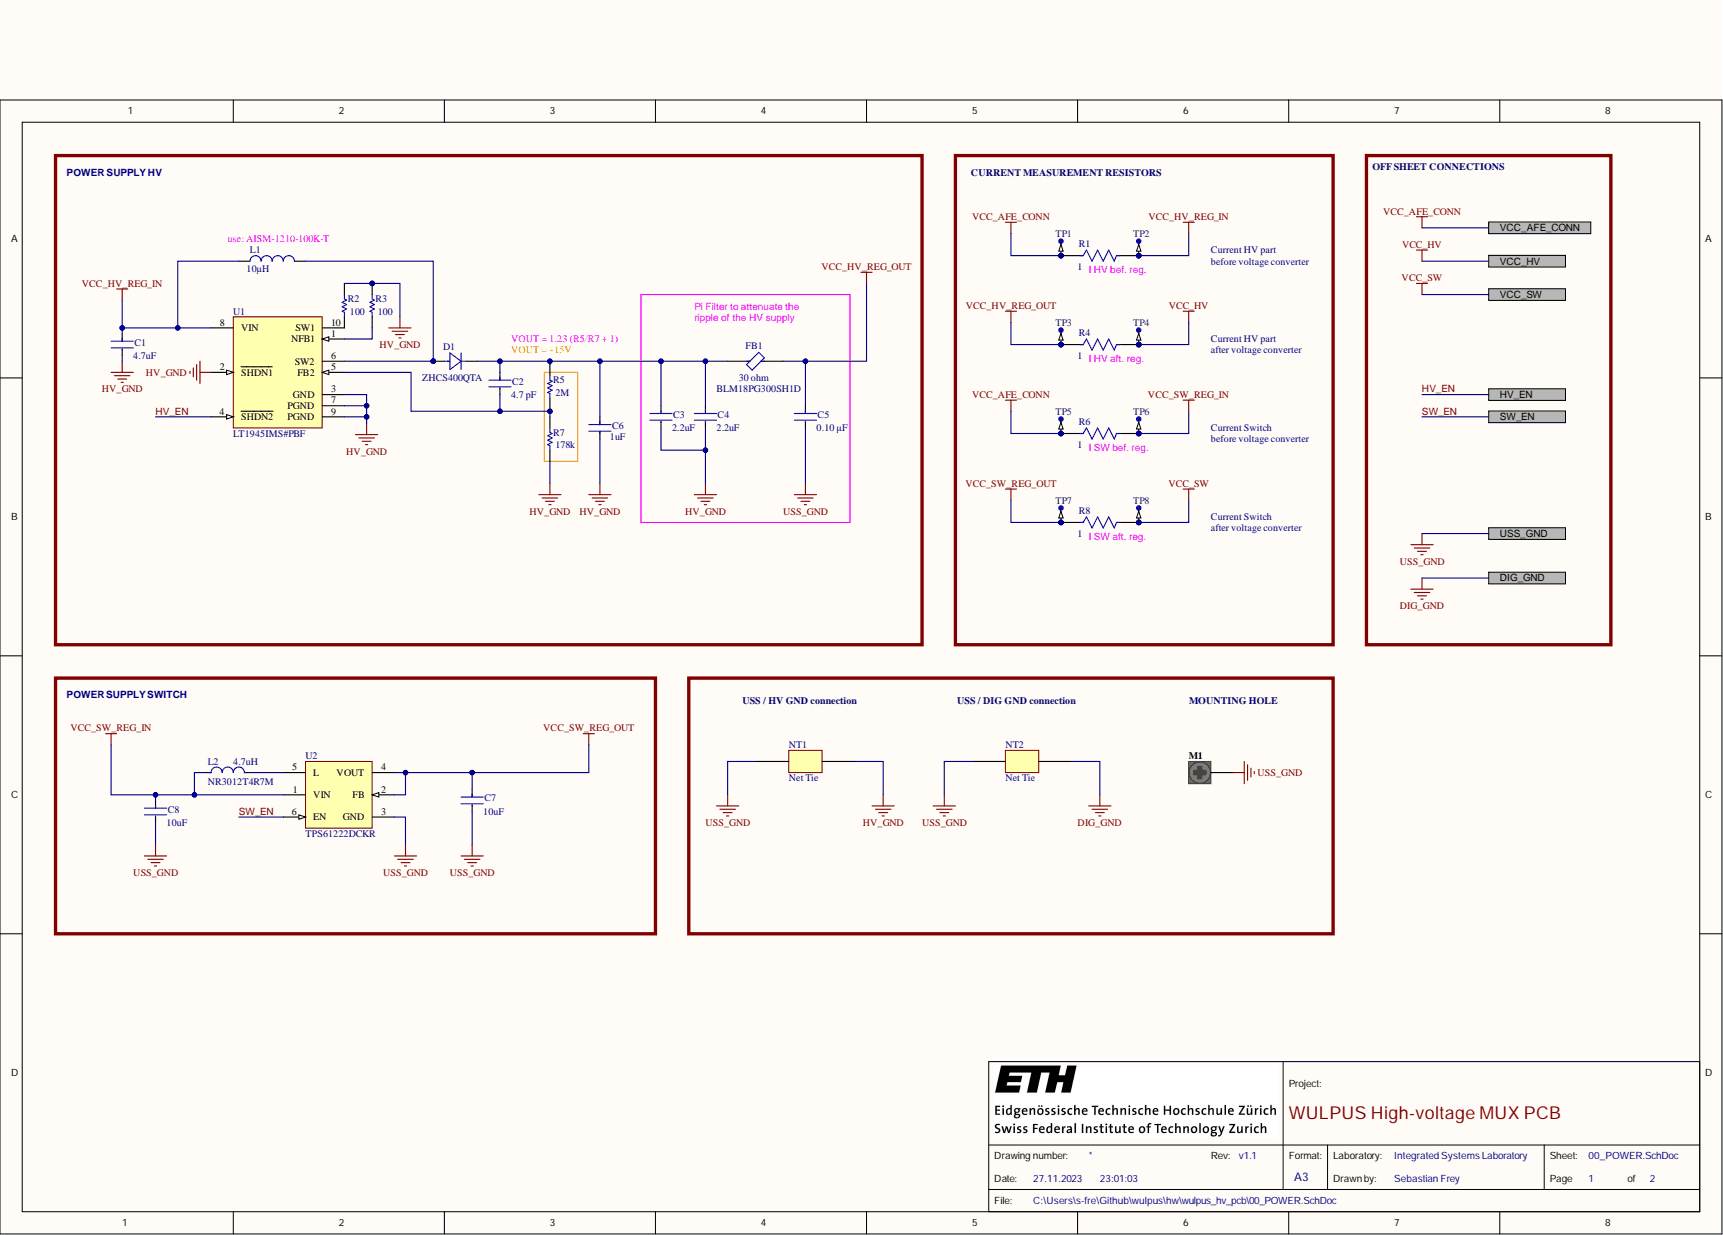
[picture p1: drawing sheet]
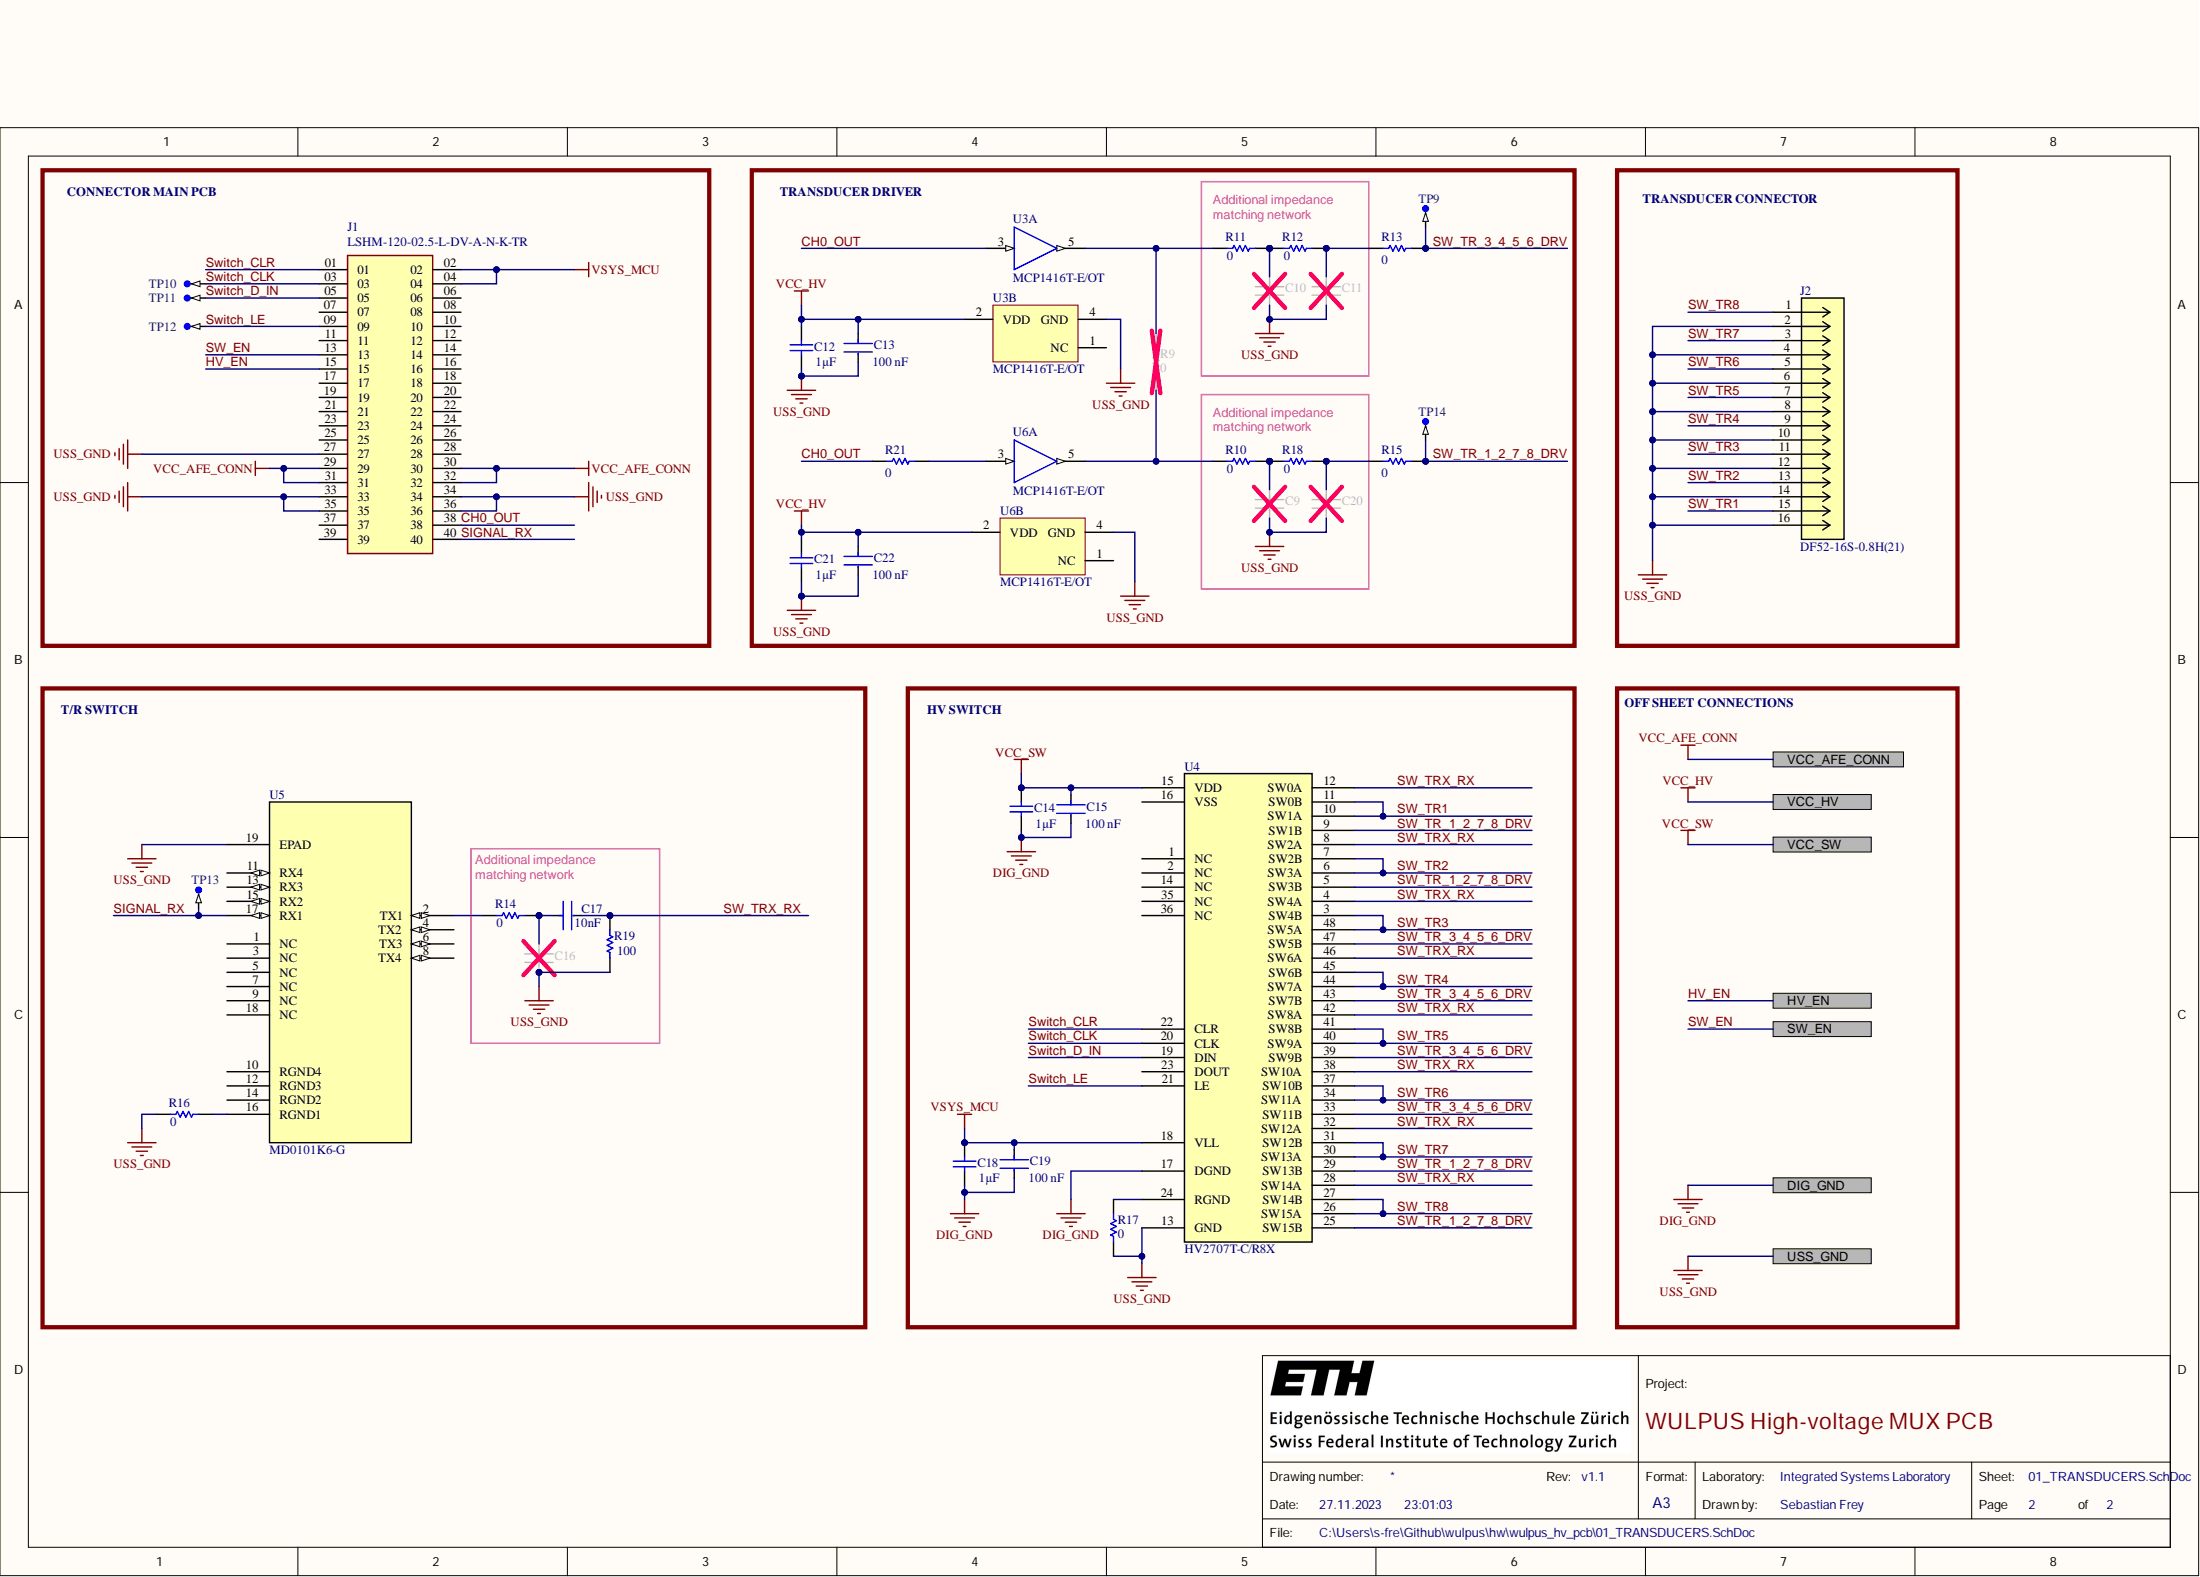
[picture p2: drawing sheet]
# Altium project wulpus_hv_mux.PrjPcb
2 sheets, 71 parts. Net scope: flat (ports and power ports of the same name join across sheets).
Board file: PCB1.PcbDoc
Sheets:
  00_POWER.SchDoc
  01_TRANSDUCERS.SchDoc

## Sheet 00_POWER.SchDoc: WULPUS High-voltage MUX PCB
size A3; DrawnBy: Sebastian Frey; Organization: Integrated Systems Laboratory; Revision: v1.1; SheetNumber: 1; SheetTotal: 2

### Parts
C1  Capacitance: 4.7uF  [FP-0603-L_1_6_0_15-W_0_81-MFG]  (hidden comment: 06036D475KAT2A)
C2  Capacitance: 4.7 pF  [FP-C0402-BB-MFG]  (hidden comment: C0402C479C5GACTU)
C3  Capacitance: 2.2uF  [FP-GRM188-0_2-IPC_C]  (hidden comment: GRM188R61H225KE11D)
C4  Capacitance: 2.2uF  [FP-GRM188-0_2-IPC_C]  (hidden comment: GRM188R61H225KE11D)
C5  value 0.10 μF  [FP-C0603C-CF-MFG]  (hidden comment: C0603C104M5RACTU)
C6  Capacitance: 1uF  [FP-1206-L_3_2_0_15-W_1_6-IPC_B]  (hidden comment: GMK316BJ105KLHT)
C7  Capacitance: 10uF  [FP-GRM188-0_1-e0_2_0_55-IPC_A]  (hidden comment: GRM188R60J106ME47D)
C8  Capacitance: 10uF  [FP-GRM188-0_1-e0_2_0_55-IPC_A]  (hidden comment: GRM188R60J106ME47D)
D1  ZHCS400QTA  [DIODE_SOD323_DIO]
FB1  BLM18PG300SH1D  Impedance: 30 ohm  [FP-BLM18-0_15-t0_8-IPC_A]
L1  Inductance: 10µH  [TDK-B82422A1103K100_V]  (hidden comment: B82422A1103K100)
L2  NR3012T4R7M  Inductance: 4.7uH  [FP-NR3012-MFG]
M1  Mounting Hole for AFE PCB  [Hole M2]  (value not drawn)  (no BOM)
NT1  Net Tie  [Net_Tie_Top_Bottom]  (net tie, no BOM)
NT2  Net Tie  [Net_Tie_Top_Bottom]  (net tie, no BOM)
R1  Resistance: 1  [FP-CSR0402-MFG]  (hidden comment: CSR0402FK1R00)
R2  Resistance: 100  [RESC1005X40X25NL05T05]  (hidden comment: ERJ-2GEJ101X)
R3  Resistance: 100  [RESC1005X40X25NL05T05]  (hidden comment: ERJ-2GEJ101X)
R4  Resistance: 1  [FP-CSR0402-MFG]  (hidden comment: CSR0402FK1R00)
R5  Resistance: 2M  [RESC1005X40X25NL05T10]  (hidden comment: RC0402FR-072ML)
R6  Resistance: 1  [FP-CSR0402-MFG]  (hidden comment: CSR0402FK1R00)
R7  Resistance: 178k  [RESC1005X40X25ML05T05]  (hidden comment: ERJ-2RKF1783X)
R8  Resistance: 1  [FP-CSR0402-MFG]  (hidden comment: CSR0402FK1R00)
TP1  TP-SM-C-100  [TP-SM-C-100]  (value not drawn)  (no BOM)
TP2  TP-SM-C-100  [TP-SM-C-100]  (value not drawn)  (no BOM)
TP3  TP-SM-C-100  [TP-SM-C-100]  (value not drawn)  (no BOM)
TP4  TP-SM-C-100  [TP-SM-C-100]  (value not drawn)  (no BOM)
TP5  TP-SM-C-100  [TP-SM-C-100]  (value not drawn)  (no BOM)
TP6  TP-SM-C-100  [TP-SM-C-100]  (value not drawn)  (no BOM)
TP7  TP-SM-C-100  [TP-SM-C-100]  (value not drawn)  (no BOM)
TP8  TP-SM-C-100  [TP-SM-C-100]  (value not drawn)  (no BOM)
U1  LT1945IMS#PBF  [LT-MS-10_L]
U2  TPS61222DCKR  [DCK0006A_L]

### Blocks framed on the sheet
POWER SUPPLY SWITCH: C7 C8 L2 U2

### Ports
DIG_GND, HV_EN, SW_EN, USS_GND, VCC_AFE_CONN, VCC_HV, VCC_SW

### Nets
DIG_GND: NT2.2 ; port DIG_GND
HV_GND: C1.2 C3.2 C4.2 C6.2 NT1.2 R2.2 R3.2 R7.1 U1.2(~{SHDN1}) U1.3(GND) U1.7(PGND) U1.9(PGND)
USS_GND: C5.2 C7.2 C8.2 M1.1 NT1.1 NT2.1 U2.3(GND) ; port USS_GND
VCC_AFE_CONN: R1.1 R6.1 TP1.1 TP5.1 ; port VCC_AFE_CONN
VCC_HV: R4.2 TP4.1 ; port VCC_HV
VCC_HV_REG_IN: C1.1 L1.1 R1.2 TP2.1 U1.8(VIN)
VCC_HV_REG_OUT: C5.1 FB1.2 R4.1 TP3.1
VCC_SW: R8.2 TP8.1 ; port VCC_SW
VCC_SW_REG_IN: C8.1 L2.1 R6.2 TP6.1 U2.1(VIN)
VCC_SW_REG_OUT: C7.1 R8.1 TP7.1 U2.2(FB) U2.4(VOUT)
HV_EN: U1.4(~{SHDN2}) ; port HV_EN
SW_EN: U2.6(EN) ; port SW_EN
NetC2_1: C2.1 C3.1 C4.1 C6.1 D1.1 FB1.1 R5.2
NetC2_2: C2.2 R5.1 R7.2 U1.5(FB2)
NetD1_2: D1.2 L1.2 U1.6(SW2)
NetL2_2: L2.2 U2.5(L)
NetR2_1: R2.1 U1.10(SW1)
NetR3_1: R3.1 U1.1(NFB1)

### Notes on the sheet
- POWER SUPPLY HV
- CURRENT MEASUREMENT RESISTORS
- OFF SHEET CONNECTIONS
- (near L1) use: AISM-1210-100K-T
- Current HV part
- (near R1) I HV bef. reg.
- before voltage converter
- VOUT = 1.23 (R5/R7 + 1)
- VOUT = +15V
- (near FB1) Pi Filter to attenuate the ripple of the HV supply
- (near R4) I HV aft. reg.
- after voltage converter
- (near R6) I SW bef. reg.
- Current Switch
- (near R8) I SW aft. reg.
- USS / HV GND connection
- USS / DIG GND connection
- MOUNTING HOLE

## Sheet 01_TRANSDUCERS.SchDoc: WULPUS High-voltage MUX PCB
size A3; DrawnBy: Sebastian Frey; Organization: Integrated Systems Laboratory; Revision: v1.1; SheetNumber: 2; SheetTotal: 2

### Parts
C9  CC0603KRX7R9BB104  [FP-CC0603-DA-MFG]  (value not drawn)
C10  CC0603KRX7R9BB104  [FP-CC0603-DA-MFG]  (value not drawn)
C11  CC0603KRX7R9BB104  [FP-CC0603-DA-MFG]  (value not drawn)
C12  Capacitance: 1µF  [CAPC1608X90X20LL10]  (hidden comment: C1608X5R1H105K080AB)
C13  Capacitance: 100 nF  [FP-CC0603-DA-MFG]  (hidden comment: CC0603KRX7R9BB104)
C14  Capacitance: 1µF  [CAPC1608X90X20LL10]  (hidden comment: C1608X5R1H105K080AB)
C15  Capacitance: 100 nF  [FP-CC0603-DA-MFG]  (hidden comment: CC0603KRX7R9BB104)
C16  CC0603KRX7R9BB104  [FP-CC0603-DA-MFG]  (value not drawn)
C17  Capacitance: 10nF  [FP-CL165-IPC_C]  (hidden comment: CL05B103KB5NNNC)
C18  Capacitance: 1µF  [CAPC1608X90X20LL10]  (hidden comment: C1608X5R1H105K080AB)
C19  Capacitance: 100 nF  [FP-CC0603-DA-MFG]  (hidden comment: CC0603KRX7R9BB104)
C20  CC0603KRX7R9BB104  [FP-CC0603-DA-MFG]  (value not drawn)
C21  Capacitance: 1µF  [CAPC1608X90X20LL10]  (hidden comment: C1608X5R1H105K080AB)
C22  Capacitance: 100 nF  [FP-CC0603-DA-MFG]  (hidden comment: CC0603KRX7R9BB104)
J1  LSHM-120-02.5-L-DV-A-N-K-TR  [SAMTEC_LSHM-120-XX.X-X-DV-A-N-XX]
J2  DF52-16S-0.8H(21)  [CONN_DF52-16S-0.8H(21)_HIR]
R9  Resistance: 0  [RESC1005X40X25NL05T10]  (hidden comment: RC0402JR-070RL)
R10  Resistance: 0  [RESC1005X40X25NL05T10]  (hidden comment: RC0402JR-070RL)
R11  Resistance: 0  [RESC1005X40X25NL05T10]  (hidden comment: RC0402JR-070RL)
R12  Resistance: 0  [RESC1005X40X25NL05T10]  (hidden comment: RC0402JR-070RL)
R13  Resistance: 0  [RESC1005X40X25NL05T10]  (hidden comment: RC0402JR-070RL)
R14  Resistance: 0  [RESC1005X40X25NL05T10]  (hidden comment: RC0402JR-070RL)
R15  Resistance: 0  [RESC1005X40X25NL05T10]  (hidden comment: RC0402JR-070RL)
R16  Resistance: 0  [RESC1005X40X25NL05T10]  (hidden comment: RC0402JR-070RL)
R17  Resistance: 0  [RESC1005X40X25NL05T10]  (hidden comment: RC0402JR-070RL)
R18  Resistance: 0  [RESC1005X40X25NL05T10]  (hidden comment: RC0402JR-070RL)
R19  Resistance: 100  [RESC1005X40X25NL05T05]  (hidden comment: ERJ-2GEJ101X)
R21  Resistance: 0  [RESC1005X40X25NL05T10]  (hidden comment: RC0402JR-070RL)
TP9  TP-SM-C-100  [TP-SM-C-100]  (value not drawn)  (no BOM)
TP10  TP-SM-C-100  [TP-SM-C-100]  (value not drawn)  (no BOM)
TP11  TP-SM-C-100  [TP-SM-C-100]  (value not drawn)  (no BOM)
TP12  TP-SM-C-100  [TP-SM-C-100]  (value not drawn)  (no BOM)
TP13  TP-SM-C-100  [TP-SM-C-100]  (value not drawn)  (no BOM)
TP14  TP-SM-C-100  [TP-SM-C-100]  (value not drawn)  (no BOM)
U3  MCP1416T-E/OT  [SOT-23-OT5_M]  (parts A,B of 2)
U4  HV2707T-C/R8X  [LQFP48_7X7MC_MCH]
U5  MD0101K6-G  [DFN18_5X5_MCH]
U6  MCP1416T-E/OT  [SOT-23-OT5_M]  (parts A,B of 2)

### Blocks framed on the sheet
CONNECTOR MAIN PCB: J1 TP10-TP12
TRANSDUCER DRIVER: C9-C13 C20-C22 R9-R13 R15 R18 R21 TP9 TP14 U3 U6
TRANSDUCER CONNECTOR: J2
T/R SWITCH: C16 C17 R14 R16 R19 TP13 U5
HV SWITCH: C14 C15 C18 C19 R17 U4

### Ports
DIG_GND, HV_EN, SW_EN, USS_GND, VCC_AFE_CONN, VCC_HV, VCC_SW

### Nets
DIG_GND: C14.1 C15.2 C18.1 C19.2 U4.17(DGND) ; port DIG_GND
USS_GND: C9.2 C10.2 C11.2 C12.1 C13.2 C16.2 C20.2 C21.1 C22.2 J1.27 J1.33 J1.34 J1.35 J1.36 J2.2 J2.4 J2.6 J2.8 J2.10 J2.12 J2.14 J2.16 R16.2 R17.2 R19.1 U3.4(GND) U4.13(GND) U5.19(EPAD) U6.4(GND) ; port USS_GND
VCC_AFE_CONN: J1.29 J1.30 J1.31 J1.32 ; port VCC_AFE_CONN
VCC_HV: C12.2 C13.1 C21.2 C22.1 U3.2(VDD) U6.2(VDD) ; port VCC_HV
VCC_SW: C14.2 C15.1 U4.15(VDD) ; port VCC_SW
VSYS_MCU: C18.2 C19.1 J1.02 J1.04 U4.18(VLL)
CH0_OUT: J1.38 R21.1 U3.3(IN)
HV_EN: J1.15 ; port HV_EN
SIGNAL_RX: J1.40 TP13.1 U5.17(RX1)
SW_EN: J1.13 ; port SW_EN
SW_TR1: J2.15 U4.10(SW1A) U4.11(SW0B)
SW_TR2: J2.13 U4.6(SW3A) U4.7(SW2B)
SW_TR3: J2.11 U4.3(SW4B) U4.48(SW5A)
SW_TR4: J2.9 U4.44(SW7A) U4.45(SW6B)
SW_TR5: J2.7 U4.40(SW9A) U4.41(SW8B)
SW_TR6: J2.5 U4.34(SW11A) U4.37(SW10B)
SW_TR7: J2.3 U4.30(SW13A) U4.31(SW12B)
SW_TR8: J2.1 U4.26(SW15A) U4.27(SW14B)
SW_TR_1_2_7_8_DRV: R15.2 TP14.1 U4.5(SW3B) U4.9(SW1B) U4.25(SW15B) U4.29(SW13B)
SW_TR_3_4_5_6_DRV: R13.2 TP9.1 U4.33(SW11B) U4.39(SW9B) U4.43(SW7B) U4.47(SW5B)
SW_TRX_RX: C17.2 R19.2 U4.4(SW4A) U4.8(SW2A) U4.12(SW0A) U4.28(SW14A) U4.32(SW12A) U4.38(SW10A) U4.42(SW8A) U4.46(SW6A)
Switch_CLK: J1.03 TP10.1 U4.20(CLK)
Switch_CLR: J1.01 U4.22(CLR)
Switch_D_IN: J1.05 TP11.1 U4.19(DIN)
Switch_LE: J1.09 TP12.1 U4.21(LE)
NetC9_1: C9.1 R10.1 R18.2
NetC10_1: C10.1 R11.1 R12.2
NetC11_1: C11.1 R12.1 R13.1
NetC16_1: C16.1 C17.1 R14.1
NetC20_1: C20.1 R15.1 R18.1
NetR9_1: R9.1 R11.2 U3.5(OUT)
NetR9_2: R9.2 R10.2 U6.5(OUT)
NetR14_2: R14.2 U5.2(TX1)
NetR16_1: R16.1 U5.16(RGND1)
NetR17_1: R17.1 U4.24(RGND)
NetR21_2: R21.2 U6.3(IN)

Not connected (* = marked no-connect by the designer): J1 06 07 08 10 11 12 14 16 17 18 19 20 21 22 23 24 25 26 28 37 39; U3 1(NC); U4 1(NC) 2(NC) 14(NC) 16(VSS) 23(DOUT) 35(NC) 36(NC); U5 1(NC) 3(NC) 4(TX2) 5(NC) 6(TX3) 7(NC) 8(TX4) 9(NC) 10(RGND4) 11(RX4) 12(RGND3) 13(RX3) 14(RGND2) 15(RX2) 18(NC); U6 1(NC)

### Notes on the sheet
- Additional impedance matching network
- OFF SHEET CONNECTIONS

## Nets that join several sheets
DIG_GND: 00_POWER (NT2.2), 01_TRANSDUCERS (5 pins)
USS_GND: 00_POWER (7 pins), 01_TRANSDUCERS (29 pins)
VCC_AFE_CONN: 00_POWER (R1.1 R6.1 TP1.1 TP5.1), 01_TRANSDUCERS (J1.29 J1.30 J1.31 J1.32)
VCC_HV: 00_POWER (R4.2 TP4.1), 01_TRANSDUCERS (6 pins)
VCC_SW: 00_POWER (R8.2 TP8.1), 01_TRANSDUCERS (C14.2 C15.1 U4.15)
HV_EN: 00_POWER (U1.4), 01_TRANSDUCERS (J1.15)
SW_EN: 00_POWER (U2.6), 01_TRANSDUCERS (J1.13)

## Assembly variants
Only fitted: all parts fitted
